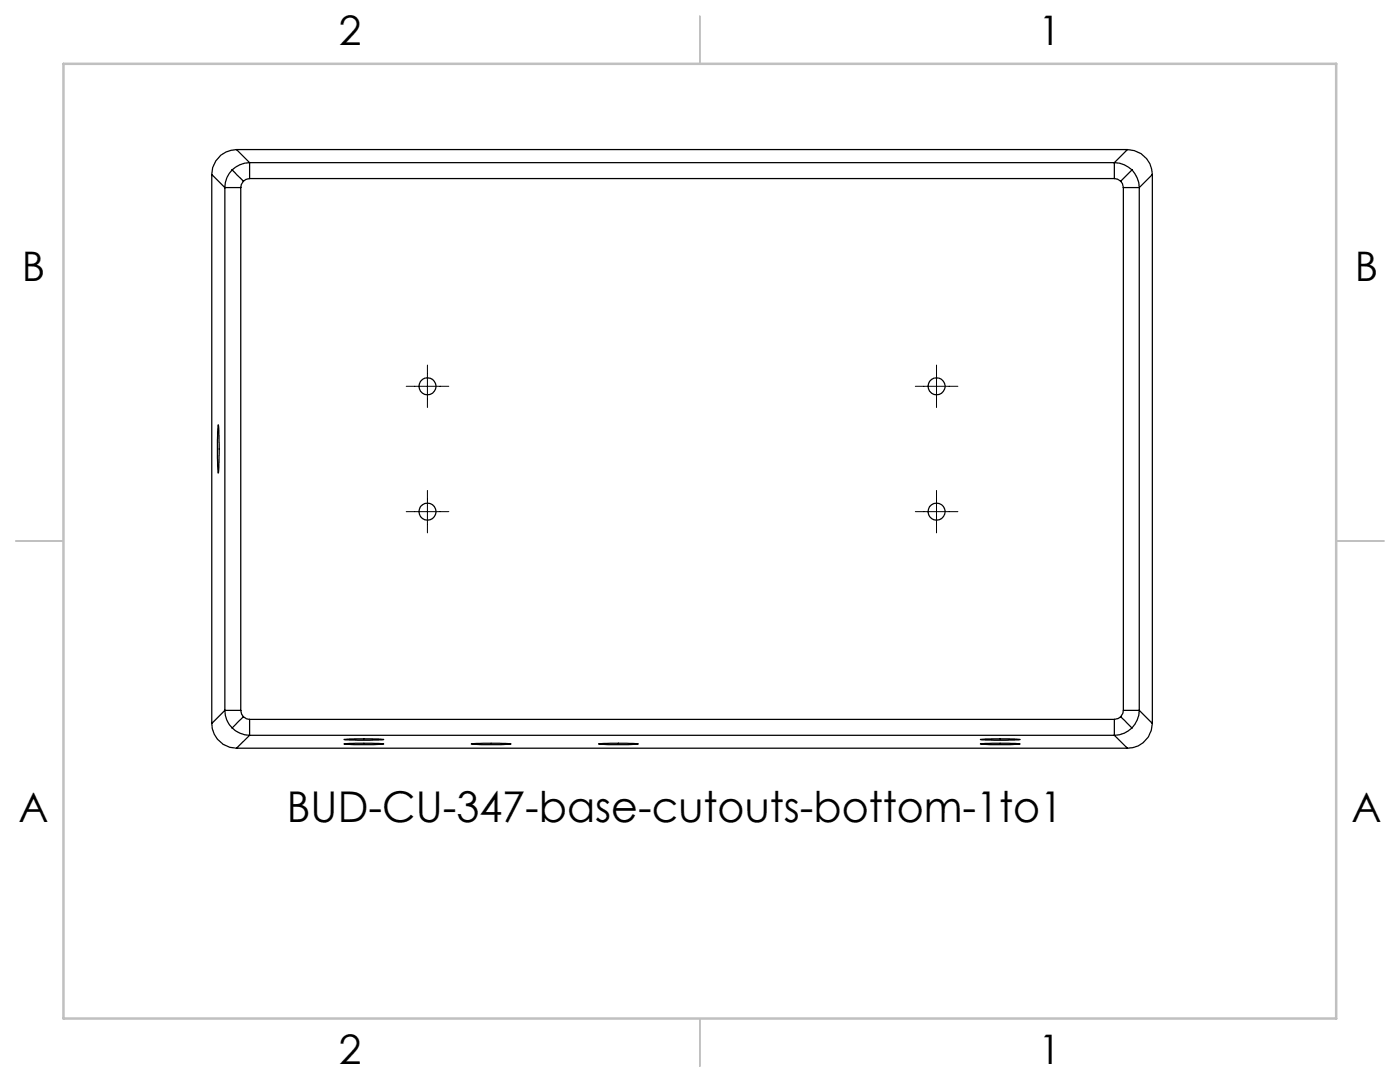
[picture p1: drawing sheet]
<svg xmlns="http://www.w3.org/2000/svg" width="279mm" height="216mm" viewBox="0 0 279 216" stroke-linecap="round" stroke-linejoin="round" font-family="sans-serif">
<g fill="none" stroke="#000" stroke-width=".25">
<path d="M42.3 34.8l2.6 2.6M42.3 34.8v109.6M44.9 37.4h3.1M44.9 37.4v104.3M46.3 33.9a5 5 0 0 0-1.4 3.5M46.3 33.9l2.3 2.3M47.2 29.8a4.9 4.9 0 0 0-4.9 5M47.2 29.8l2.6 2.7M47.2 29.8h177.8M48 37.4v104.3M48.6 36.2l-.4 .6-.2 .6M49.8 32.5a5.3 5.3 0 0 0-3.5 1.4"/>
<path d="M49.8 32.5v3.1M49.8 35.6l-.7 .2-.5 .4M49.8 35.6h172.6M49.8 32.5h172.6M222.4 32.5v3.1M222.4 32.5a5.2 5.2 0 0 1 3.5 1.4M222.4 35.6l.6 .1 .7 .5M223.7 36.2l.3 .5 .2 .7M224.2 37.4h3.2M224.2 37.4v104.3M225 29.8a5 5 0 0 1 5 5M225 29.8l-2.6 2.7"/>
<path d="M225.9 33.9a5.4 5.4 0 0 1 1.5 3.5M225.9 33.9l-2.2 2.3M227.4 37.4v104.3M230 34.8l-2.6 2.6M230 34.8v109.6M43.5 84.8a54.9 54.9 0 0 1 0 9.6l-.1-3.1zM42.3 144.4a4.9 4.9 0 0 0 4.9 4.9M44.9 141.7a4.8 4.8 0 0 0 1.4 3.5M44.9 141.7h3.1M44.9 141.7l-2.6 2.7M46.3 145.2a5.1 5.1 0 0 0 3.5 1.5M47.2 149.3h177.8"/>
<path d="M48 141.7l.2 .8 .4 .5M48.6 143l-2.3 2.2M48.6 143l.6 .4 .6 .1M49.8 143.5v3.2M49.8 146.7h172.6M49.8 143.5h172.6M49.8 146.7l-2.6 2.6M68.7 147.6l2.3-.2 5.6 .2-2.8 .1zM68.7 148.4l2.3-.1 5.6 .1-2.1 .2zM94.1 148.4l2.3-.1 5.6 .1-2.1 .2zM119.5 148.4l2.3-.1 5.6 .1-2.1 .2zM195.7 148.4l5.5-.1 2.4 .1-5.9 .2z"/>
<path d="M195.7 147.5l5.5-.1 2.4 .2-5.2 .1zM222.4 143.5v3.2M222.4 146.7l2.6 2.6M223.7 143l2.2 2.2M223.7 143l-.5 .4-.8 .1M224.2 141.7h3.2M224.2 141.7l-.1 .6-.4 .7M225.9 145.2a5.1 5.1 0 0 1-3.5 1.5M227.4 141.7a5.3 5.3 0 0 1-1.5 3.5M227.4 141.7l2.6 2.7M230 144.4a4.9 4.9 0 0 1-5 4.9"/>
<circle cx="85.3" cy="77.1" r="1.71"/>
<circle cx="186.9" cy="77.1" r="1.71"/>
<circle cx="85.3" cy="102.1" r="1.71"/>
<circle cx="186.9" cy="102.1" r="1.71"/>
</g>
<path d="M81.1 77.1h8.5M85.3 72.8v8.5M182.7 77.1h8.5M186.9 72.8v8.5M85.3 97.9v8.4M186.9 97.9v8.4M81.1 102.1h8.5M182.7 102.1h8.5" fill="none" stroke="#000" stroke-width=".2"/>
<path d="M139.7 3.2v9.5M3.1 107.9h9.6M266.7 107.9h9.5M139.7 203.2v9.6" fill="none" stroke="#c0c0c0" stroke-width=".25"/>
<path d="M12.7 12.7h254v190.5h-254z" fill="none" stroke="#c0c0c0" stroke-width=".5"/>
<text font-size="8.5" x="57.3" y="164">BUD-CU-347-base-cutouts-bottom-1to1</text>
<g font-size="8.1">
<text x="67.6" y="8.9">2</text>
<text x="207.3" y="8.9">1</text>
<text x="4.4" y="56.2">B</text>
<text x="270.4" y="56.2">B</text>
<text x="3.7" y="164.1">A</text>
<text x="269.7" y="164.1">A</text>
<text x="67.6" y="212.4">2</text>
<text x="207.3" y="212.4">1</text>
</g>
</svg>
